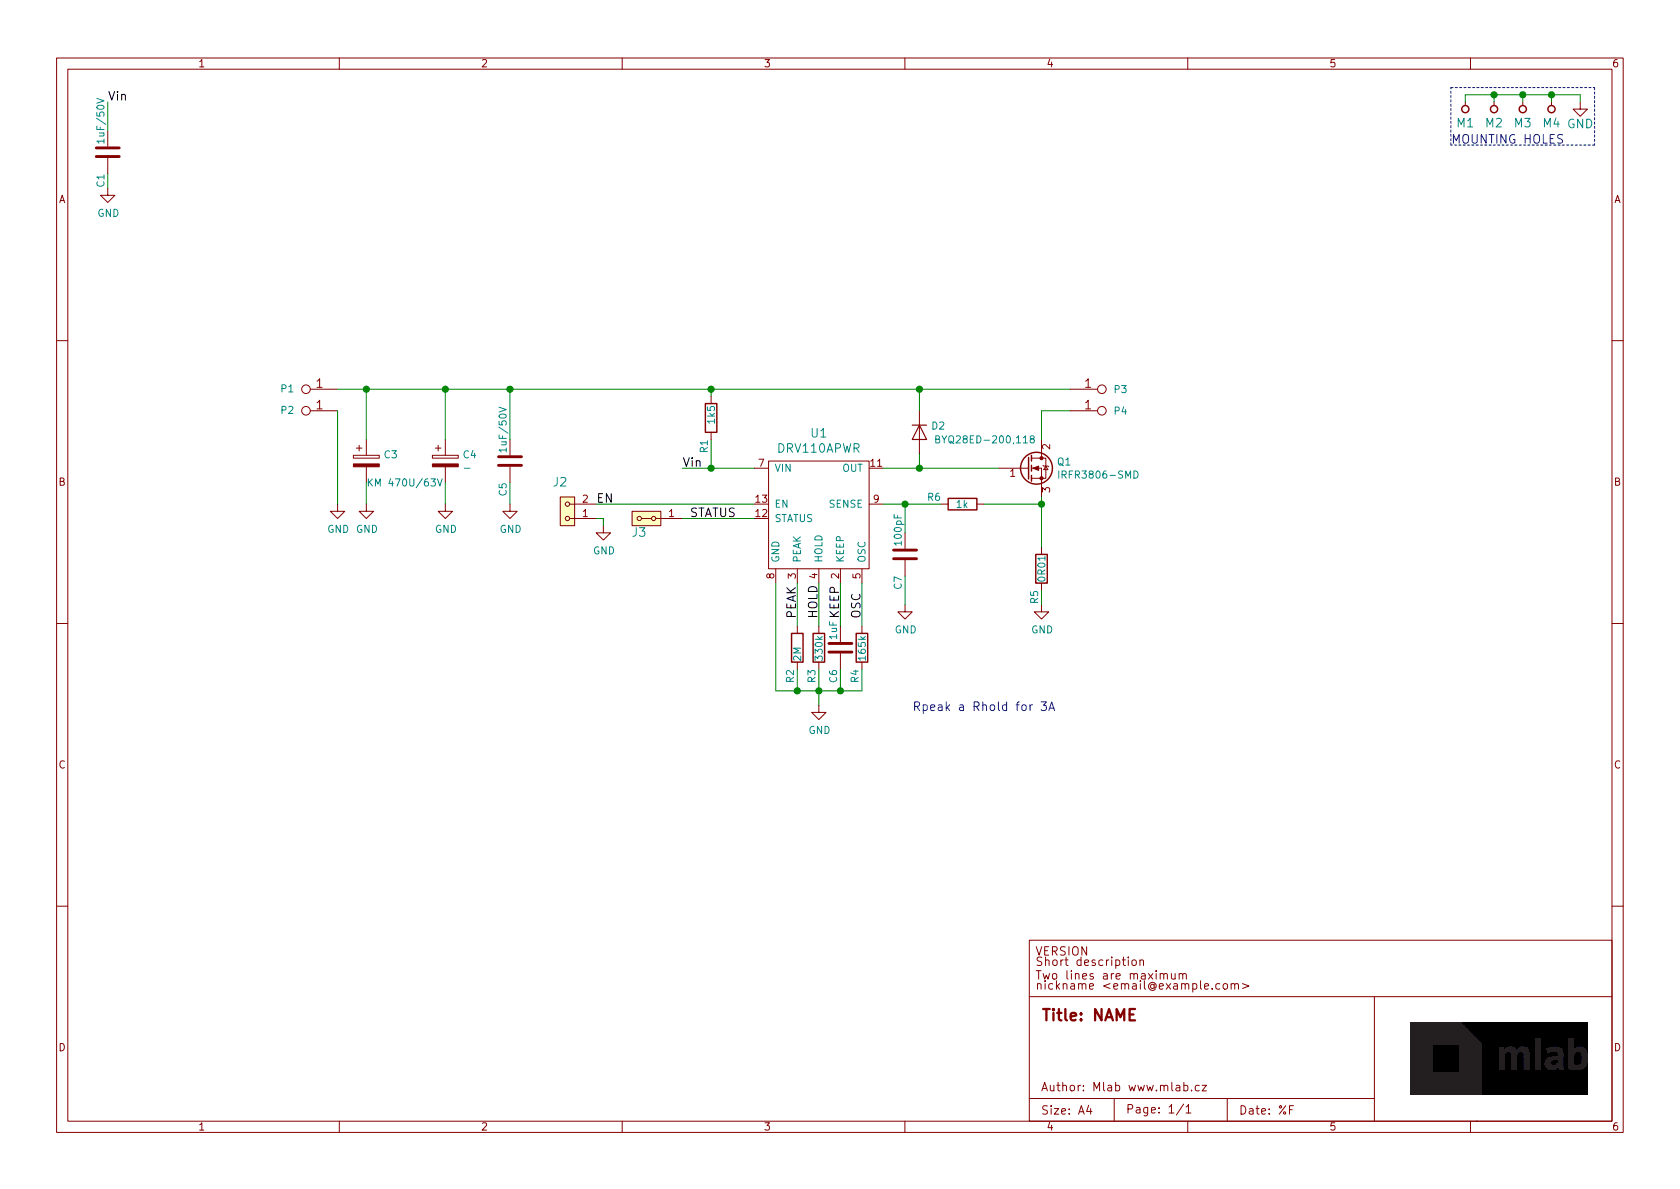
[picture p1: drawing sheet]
EESchema Schematic File Version 4
LIBS:COILSW01A-cache
EELAYER 26 0
EELAYER END
$Descr A4 11693 8268
encoding utf-8
Sheet 1 1
Title "NAME"
Date "%F"
Rev "REV"
Comp "Mlab www.mlab.cz"
Comment1 "VERSION"
Comment2 "Short description \\nTwo lines are maximum"
Comment3 "nickname <email@example.com>"
Comment4 "BSD"
$EndDescr
$Comp
L MLAB_MECHANICAL:HOLE M1
U 1 1
P 10200 750
F 0 "M1" V 10100 750 60  0000 C CNN
F 1 "HOLE" H 10200 650 60  0001 C CNN
F 2 "Mlab_Mechanical:MountingHole_3mm" H 10200 750 60  0001 C CNN
F 3 "" H 10200 750 60  0000 C CNN
	1    10200 750 
	0    -1   -1   0   
$EndComp
$Comp
L MLAB_MECHANICAL:HOLE M2
U 1 1
P 10400 750
F 0 "M2" V 10300 750 60  0000 C CNN
F 1 "HOLE" H 10400 650 60  0001 C CNN
F 2 "Mlab_Mechanical:MountingHole_3mm" H 10400 750 60  0001 C CNN
F 3 "" H 10400 750 60  0000 C CNN
	1    10400 750 
	0    -1   -1   0   
$EndComp
$Comp
L MLAB_MECHANICAL:HOLE M3
U 1 1
P 10600 750
F 0 "M3" V 10500 750 60  0000 C CNN
F 1 "HOLE" H 10600 650 60  0001 C CNN
F 2 "Mlab_Mechanical:MountingHole_3mm" H 10600 750 60  0001 C CNN
F 3 "" H 10600 750 60  0000 C CNN
	1    10600 750 
	0    -1   -1   0   
$EndComp
$Comp
L MLAB_MECHANICAL:HOLE M4
U 1 1
P 10800 750
F 0 "M4" V 10700 750 60  0000 C CNN
F 1 "HOLE" H 10800 650 60  0001 C CNN
F 2 "Mlab_Mechanical:MountingHole_3mm" H 10800 750 60  0001 C CNN
F 3 "" H 10800 750 60  0000 C CNN
	1    10800 750 
	0    -1   -1   0   
$EndComp
$Comp
L power:GND #PWR03
U 1 1
P 11000 700
F 0 "#PWR03" H 11000 450 60  0001 C CNN
F 1 "GND" H 11000 550 60  0000 C CNN
F 2 "" H 11000 700 60  0000 C CNN
F 3 "" H 11000 700 60  0000 C CNN
	1    11000 700 
	1    0    0    -1  
$EndComp
Wire Wire Line
	11000 700  11000 650 
Wire Wire Line
	11000 650  10800 650 
Wire Wire Line
	10200 650  10200 700 
Wire Wire Line
	10400 700  10400 650 
Connection ~ 10400 650 
Wire Wire Line
	10600 700  10600 650 
Connection ~ 10600 650 
Wire Wire Line
	10800 700  10800 650 
Connection ~ 10800 650 
Wire Notes Line
	10100 600  11100 600 
Wire Notes Line
	11100 600  11100 1000
Wire Notes Line
	11100 1000 10100 1000
Wire Notes Line
	10100 1000 10100 600 
Text Notes 10100 1000 0    60   ~ 0
MOUNTING HOLES
Wire Wire Line
	10400 650  10200 650 
Wire Wire Line
	10600 650  10400 650 
Wire Wire Line
	10800 650  10600 650 
$Comp
L MLAB_IO:DRV110APWR U1
U 1 1
P 5700 3550
F 0 "U1" H 5700 4097 60  0000 C CNN
F 1 "DRV110APWR" H 5700 3991 60  0000 C CNN
F 2 "Package_SO:TSSOP-14_4.4x5mm_P0.65mm" H 5700 3550 60  0001 C CNN
F 3 "" H 5700 3550 60  0001 C CNN
	1    5700 3550
	1    0    0    -1  
$EndComp
$Comp
L MLAB_Jumpers:_ P1
U 1 1
P 2050 2650
F 0 "P1" H 2100 2700 50  0000 C CNN
F 1 "WAGO256-RED" H 1869 2564 40  0001 C CNN
F 2 "Mlab_CON:WAGO256" H 2300 2500 60  0001 C CNN
F 3 "" H 2300 2500 60  0000 C CNN
	1    2050 2650
	-1   0    0    1   
$EndComp
$Comp
L MLAB_Jumpers:_ P2
U 1 1
P 2050 2800
F 0 "P2" H 2100 2850 50  0000 C CNN
F 1 "WAGO256-BLUE" H 1869 2714 40  0001 C CNN
F 2 "Mlab_CON:WAGO256" H 2300 2650 60  0001 C CNN
F 3 "" H 2300 2650 60  0000 C CNN
	1    2050 2800
	-1   0    0    1   
$EndComp
$Comp
L Device:R R2
U 1 1
P 5550 4500
F 0 "R2" V 5500 4250 50  0000 L CNN
F 1 "2M" V 5550 4400 50  0000 L CNN
F 2 "Mlab_R:SMD-0805" V 5480 4500 50  0001 C CNN
F 3 "~" H 5550 4500 50  0001 C CNN
	1    5550 4500
	1    0    0    -1  
$EndComp
$Comp
L Device:R R3
U 1 1
P 5700 4500
F 0 "R3" V 5650 4250 50  0000 L CNN
F 1 "330k" V 5700 4400 50  0000 L CNN
F 2 "Mlab_R:SMD-0805" V 5630 4500 50  0001 C CNN
F 3 "~" H 5700 4500 50  0001 C CNN
	1    5700 4500
	1    0    0    -1  
$EndComp
$Comp
L Device:R R4
U 1 1
P 6000 4500
F 0 "R4" V 5950 4250 50  0000 L CNN
F 1 "165k" V 6000 4400 50  0000 L CNN
F 2 "Mlab_R:SMD-0805" V 5930 4500 50  0001 C CNN
F 3 "~" H 6000 4500 50  0001 C CNN
	1    6000 4500
	1    0    0    -1  
$EndComp
$Comp
L Device:C C6
U 1 1
P 5850 4500
F 0 "C6" V 5800 4250 50  0000 L CNN
F 1 "1uF" V 5800 4550 50  0000 L CNN
F 2 "Mlab_R:SMD-0805" H 5888 4350 50  0001 C CNN
F 3 "~" H 5850 4500 50  0001 C CNN
	1    5850 4500
	1    0    0    -1  
$EndComp
Wire Wire Line
	5400 4800 5550 4800
Wire Wire Line
	6000 4800 6000 4650
Wire Wire Line
	5550 4650 5550 4800
Connection ~ 5550 4800
Wire Wire Line
	5550 4800 5700 4800
Wire Wire Line
	5700 4650 5700 4800
Connection ~ 5700 4800
Wire Wire Line
	5700 4800 5850 4800
Wire Wire Line
	5850 4650 5850 4800
Connection ~ 5850 4800
Wire Wire Line
	5850 4800 6000 4800
$Comp
L power:GND #PWR0101
U 1 1
P 5700 4900
F 0 "#PWR0101" H 5700 4650 50  0001 C CNN
F 1 "GND" H 5705 4727 50  0000 C CNN
F 2 "" H 5700 4900 50  0001 C CNN
F 3 "" H 5700 4900 50  0001 C CNN
	1    5700 4900
	1    0    0    -1  
$EndComp
Wire Wire Line
	5700 4800 5700 4900
$Comp
L Device:C C5
U 1 1
P 3550 3200
F 0 "C5" V 3500 2950 50  0000 L CNN
F 1 "1uF/50V" V 3500 3250 50  0000 L CNN
F 2 "Mlab_R:SMD-0805" H 3588 3050 50  0001 C CNN
F 3 "~" H 3550 3200 50  0001 C CNN
	1    3550 3200
	1    0    0    -1  
$EndComp
Wire Wire Line
	3550 3050 3550 2700
$Comp
L power:GND #PWR0102
U 1 1
P 3550 3500
F 0 "#PWR0102" H 3550 3250 50  0001 C CNN
F 1 "GND" H 3555 3327 50  0000 C CNN
F 2 "" H 3550 3500 50  0001 C CNN
F 3 "" H 3550 3500 50  0001 C CNN
	1    3550 3500
	1    0    0    -1  
$EndComp
Wire Wire Line
	3550 3500 3550 3350
$Comp
L power:GND #PWR0103
U 1 1
P 2350 3500
F 0 "#PWR0103" H 2350 3250 50  0001 C CNN
F 1 "GND" H 2355 3327 50  0000 C CNN
F 2 "" H 2350 3500 50  0001 C CNN
F 3 "" H 2350 3500 50  0001 C CNN
	1    2350 3500
	1    0    0    -1  
$EndComp
Wire Wire Line
	2350 2850 2350 3500
$Comp
L Device:Q_NMOS_GDS Q1
U 1 1
P 7150 3250
F 0 "Q1" H 7355 3296 50  0000 L CNN
F 1 "IRFR3806-SMD" H 7355 3205 50  0000 L CNN
F 2 "Package_TO_SOT_SMD:TO-252-2" H 7350 3350 50  0001 C CNN
F 3 "~" H 7150 3250 50  0001 C CNN
	1    7150 3250
	1    0    0    -1  
$EndComp
$Comp
L Device:R R1
U 1 1
P 4950 2900
F 0 "R1" V 4900 2650 50  0000 L CNN
F 1 "1k5" V 4950 2850 50  0000 L CNN
F 2 "Mlab_R:SMD-0805" V 4880 2900 50  0001 C CNN
F 3 "~" H 4950 2900 50  0001 C CNN
	1    4950 2900
	1    0    0    -1  
$EndComp
Wire Wire Line
	4950 2750 4950 2700
Wire Wire Line
	5250 3250 4950 3250
Wire Wire Line
	4950 3250 4950 3050
Wire Wire Line
	6150 3250 6400 3250
$Comp
L Device:D D2
U 1 1
P 6400 3000
F 0 "D2" V 6354 3079 50  0000 L CNN
F 1 "BYQ28ED-200,118" V 6450 3100 50  0000 L CNN
F 2 "Mlab_D:BYQ28ED-200" H 6400 3000 50  0001 C CNN
F 3 "~" H 6400 3000 50  0001 C CNN
	1    6400 3000
	0    1    1    0   
$EndComp
Wire Wire Line
	4950 2700 6400 2700
Wire Wire Line
	6400 2850 6400 2700
Wire Wire Line
	6400 3150 6400 3250
Connection ~ 6400 3250
Connection ~ 6400 2700
Wire Wire Line
	6400 3250 6950 3250
Wire Wire Line
	6400 2700 7450 2700
Wire Wire Line
	7250 3050 7250 2850
Wire Wire Line
	7250 2850 7450 2850
$Comp
L Device:R R5
U 1 1
P 7250 3950
F 0 "R5" V 7200 3700 50  0000 L CNN
F 1 "0R01" V 7250 3850 50  0000 L CNN
F 2 "Mlab_R:SMD-2512" V 7180 3950 50  0001 C CNN
F 3 "~" H 7250 3950 50  0001 C CNN
	1    7250 3950
	1    0    0    -1  
$EndComp
$Comp
L power:GND #PWR0104
U 1 1
P 7250 4200
F 0 "#PWR0104" H 7250 3950 50  0001 C CNN
F 1 "GND" H 7255 4027 50  0000 C CNN
F 2 "" H 7250 4200 50  0001 C CNN
F 3 "" H 7250 4200 50  0001 C CNN
	1    7250 4200
	1    0    0    -1  
$EndComp
Wire Wire Line
	7250 4200 7250 4100
$Comp
L Device:C C7
U 1 1
P 6300 3850
F 0 "C7" V 6250 3600 50  0000 L CNN
F 1 "100pF" V 6250 3900 50  0000 L CNN
F 2 "Mlab_R:SMD-0805" H 6338 3700 50  0001 C CNN
F 3 "~" H 6300 3850 50  0001 C CNN
	1    6300 3850
	1    0    0    -1  
$EndComp
$Comp
L power:GND #PWR0105
U 1 1
P 6300 4200
F 0 "#PWR0105" H 6300 3950 50  0001 C CNN
F 1 "GND" H 6305 4027 50  0000 C CNN
F 2 "" H 6300 4200 50  0001 C CNN
F 3 "" H 6300 4200 50  0001 C CNN
	1    6300 4200
	1    0    0    -1  
$EndComp
Wire Wire Line
	6150 3500 6300 3500
Wire Wire Line
	6300 3700 6300 3500
Wire Wire Line
	6300 4000 6300 4200
$Comp
L MLAB_HEADER:HEADER_1x02 J2
U 1 1
P 3950 3550
F 0 "J2" H 4000 3350 60  0000 C CNN
F 1 "HEADER_1x02" H 3869 3369 60  0001 C CNN
F 2 "Mlab_Pin_Headers:Straight_1x02" H 3950 3600 60  0001 C CNN
F 3 "" H 3950 3600 60  0000 C CNN
	1    3950 3550
	-1   0    0    1   
$EndComp
$Comp
L MLAB_HEADER:HEADER_2x01_PARALLEL J3
U 1 1
P 4500 3600
F 0 "J3" H 4550 3700 60  0000 C CNN
F 1 "HEADER_2x01_PARALLEL" H 4419 3469 60  0001 C CNN
F 2 "Mlab_Pin_Headers:Straight_1x02" H 4500 3600 60  0001 C CNN
F 3 "" H 4500 3600 60  0000 C CNN
	1    4500 3600
	-1   0    0    1   
$EndComp
$Comp
L power:GND #PWR0106
U 1 1
P 4200 3650
F 0 "#PWR0106" H 4200 3400 50  0001 C CNN
F 1 "GND" H 4205 3477 50  0000 C CNN
F 2 "" H 4200 3650 50  0001 C CNN
F 3 "" H 4200 3650 50  0001 C CNN
	1    4200 3650
	1    0    0    -1  
$EndComp
Wire Wire Line
	4150 3600 4200 3600
Wire Wire Line
	4200 3600 4200 3650
Wire Wire Line
	3550 2700 4950 2700
Connection ~ 4950 2700
Wire Wire Line
	4150 3500 5250 3500
Wire Wire Line
	4750 3600 5250 3600
Text Label 4150 3500 0    60   ~ 0
EN
Text Label 4800 3600 0    60   ~ 0
STATUS
$Comp
L MLAB_Jumpers:_ P3
U 1 1
P 7750 2750
F 0 "P3" H 7800 2800 50  0000 C CNN
F 1 "WAGO256-RED" H 7569 2664 40  0001 C CNN
F 2 "Mlab_CON:WAGO256" H 8000 2600 60  0001 C CNN
F 3 "" H 8000 2600 60  0000 C CNN
	1    7750 2750
	1    0    0    -1  
$EndComp
$Comp
L MLAB_Jumpers:_ P4
U 1 1
P 7750 2900
F 0 "P4" H 7800 2950 50  0000 C CNN
F 1 "WAGO256-RED" H 7569 2814 40  0001 C CNN
F 2 "Mlab_CON:WAGO256" H 8000 2750 60  0001 C CNN
F 3 "" H 8000 2750 60  0000 C CNN
	1    7750 2900
	1    0    0    -1  
$EndComp
Text Notes 6350 4950 0    60   ~ 0
Rpeak a Rhold for 3A
Wire Wire Line
	2350 2700 2550 2700
$Comp
L Device:CP C3
U 1 1
P 2550 3200
F 0 "C3" H 2668 3246 50  0000 L CNN
F 1 "KM 470U/63V" H 2550 3050 50  0000 L CNN
F 2 "Capacitor_THT:CP_Radial_D12.5mm_P5.00mm" H 2588 3050 50  0001 C CNN
F 3 "~" H 2550 3200 50  0001 C CNN
	1    2550 3200
	1    0    0    -1  
$EndComp
$Comp
L power:GND #PWR0107
U 1 1
P 2550 3500
F 0 "#PWR0107" H 2550 3250 50  0001 C CNN
F 1 "GND" H 2555 3327 50  0000 C CNN
F 2 "" H 2550 3500 50  0001 C CNN
F 3 "" H 2550 3500 50  0001 C CNN
	1    2550 3500
	1    0    0    -1  
$EndComp
Wire Wire Line
	2550 3500 2550 3350
Wire Wire Line
	2550 3050 2550 2700
Connection ~ 2550 2700
$Comp
L Device:CP C4
U 1 1
P 3100 3200
F 0 "C4" H 3218 3246 50  0000 L CNN
F 1 "-" H 3218 3155 50  0000 L CNN
F 2 "Mlab_C:TantalC_SizeD_Reflow" H 3138 3050 50  0001 C CNN
F 3 "~" H 3100 3200 50  0001 C CNN
	1    3100 3200
	1    0    0    -1  
$EndComp
Wire Wire Line
	2550 2700 3100 2700
Connection ~ 3550 2700
Wire Wire Line
	3100 3050 3100 2700
Connection ~ 3100 2700
Wire Wire Line
	3100 2700 3550 2700
$Comp
L power:GND #PWR0108
U 1 1
P 3100 3500
F 0 "#PWR0108" H 3100 3250 50  0001 C CNN
F 1 "GND" H 3105 3327 50  0000 C CNN
F 2 "" H 3100 3500 50  0001 C CNN
F 3 "" H 3100 3500 50  0001 C CNN
	1    3100 3500
	1    0    0    -1  
$EndComp
Wire Wire Line
	3100 3500 3100 3350
Text Label 5550 4300 1    60   ~ 0
PEAK
Text Label 5700 4300 1    60   ~ 0
HOLD
Text Label 5850 4300 1    60   ~ 0
KEEP
Text Label 6000 4300 1    60   ~ 0
OSC
Wire Wire Line
	5550 4050 5550 4350
Wire Wire Line
	5700 4050 5700 4350
Wire Wire Line
	5850 4050 5850 4350
Wire Wire Line
	6000 4050 6000 4350
Wire Wire Line
	5400 4050 5400 4800
$Comp
L Device:C C1
U 1 1
P 750 1050
F 0 "C1" V 700 800 50  0000 L CNN
F 1 "1uF/50V" V 700 1100 50  0000 L CNN
F 2 "Mlab_R:SMD-0805" H 788 900 50  0001 C CNN
F 3 "~" H 750 1050 50  0001 C CNN
	1    750  1050
	1    0    0    -1  
$EndComp
Text Label 4750 3250 0    60   ~ 0
Vin
Wire Wire Line
	4750 3250 4950 3250
Connection ~ 4950 3250
$Comp
L power:GND #PWR0109
U 1 1
P 750 1300
F 0 "#PWR0109" H 750 1050 50  0001 C CNN
F 1 "GND" H 755 1127 50  0000 C CNN
F 2 "" H 750 1300 50  0001 C CNN
F 3 "" H 750 1300 50  0001 C CNN
	1    750  1300
	1    0    0    -1  
$EndComp
Wire Wire Line
	750  1300 750  1200
Wire Wire Line
	750  900  750  700 
Text Label 750  700  0    60   ~ 0
Vin
Wire Wire Line
	7250 3450 7250 3500
$Comp
L Device:R R6
U 1 1
P 6700 3500
F 0 "R6" V 6650 3250 50  0000 L CNN
F 1 "1k" V 6700 3450 50  0000 L CNN
F 2 "Mlab_R:SMD-0805" V 6630 3500 50  0001 C CNN
F 3 "~" H 6700 3500 50  0001 C CNN
	1    6700 3500
	0    1    1    0   
$EndComp
Wire Wire Line
	6850 3500 7250 3500
Connection ~ 7250 3500
Wire Wire Line
	7250 3500 7250 3800
Wire Wire Line
	6300 3500 6550 3500
Connection ~ 6300 3500
$EndSCHEMATC
